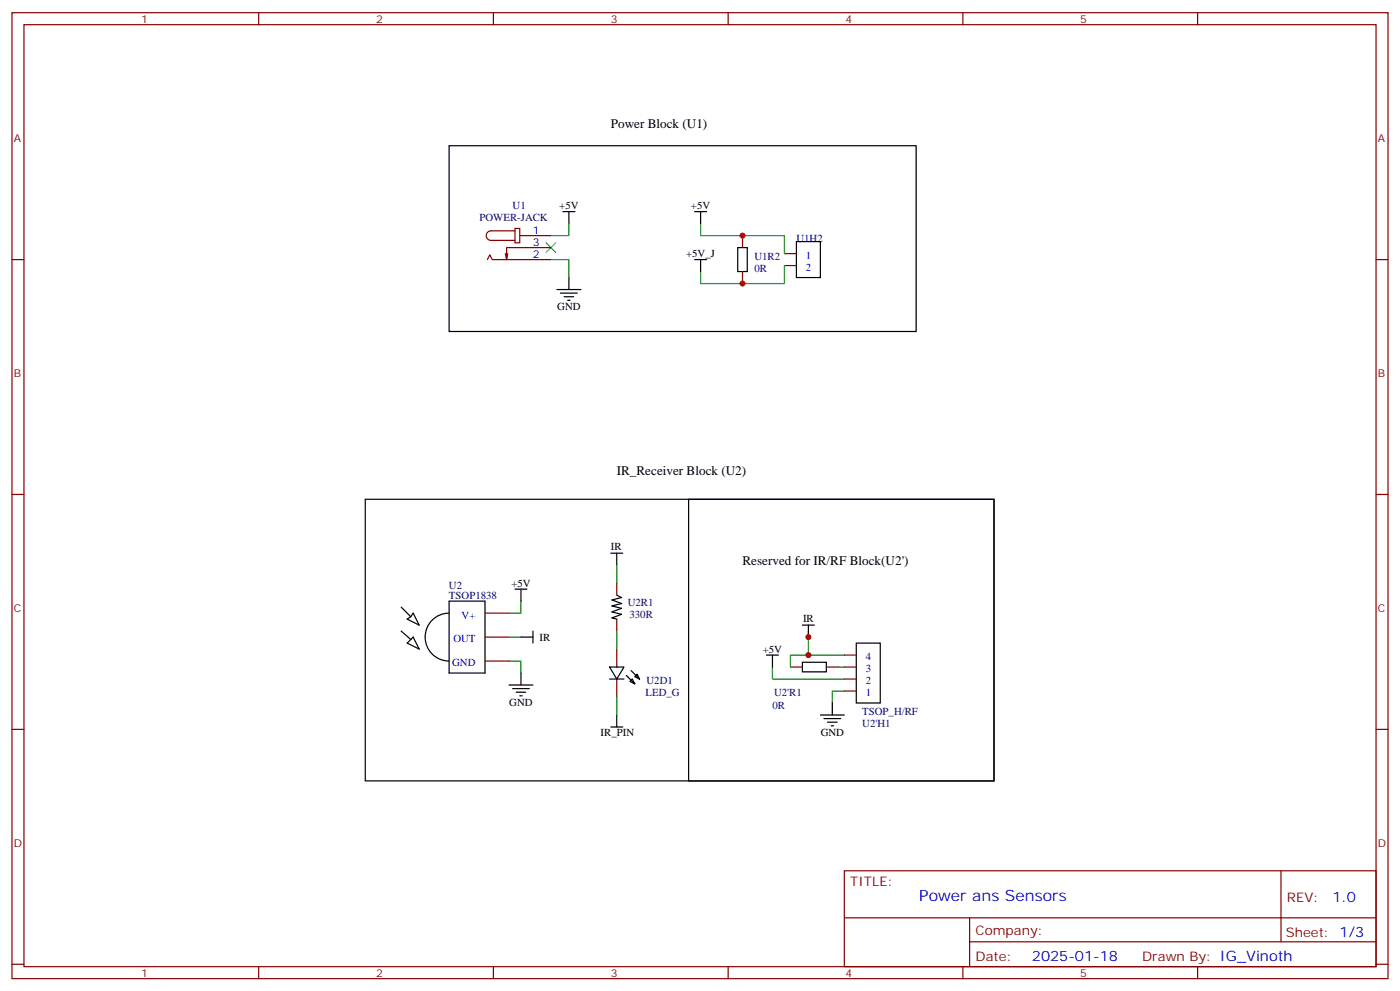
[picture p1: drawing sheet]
<svg xmlns="http://www.w3.org/2000/svg" width="412mm" height="292mm" viewBox="0 0 412 292" stroke-linecap="round" stroke-linejoin="round" font-family="sans-serif">
<g fill="none" stroke="#870000" stroke-width=".35">
<path d="M3.5 3.7h405.4v284.4h-405.4zM7.1 7.3h398.2v277.3h-398.2zM76.2 3.7v3.6M145.3 3.7v3.6M214.5 3.7v3.6M283.6 3.7v3.6M352.8 3.7v3.6M3.5 76.4h3.6M143.6 76.4l.7-1.4 .7 1.4h17.3M149.6 74.6l-.4 1.8M151.7 67.2h1.4v4.3h-1.4zM151.7 67.9h-7.1a1.41 1.41 0 0 0-1.4 1.5 1.41 1.41 0 0 0 1.4 1.4h7.1"/>
<path d="M153.1 69.4h9.2M162.3 72.9h-13.1v3.5l-.3-1.8M218.7 69.4v3.5M218.7 79.9v3.6M231.1 74.6h3.5M231.1 78.2h3.5M405.3 76.4h3.6M3.5 145.6h3.6M405.3 145.6h3.6M181.7 171.7v3.5M142.9 194.6h7M142.9 187.5h7"/>
<path d="M142.9 180.5h7M181.7 182.2v3.6M181.7 191.1v5.3M181.7 199.9v5.3M232.8 196.4h3.6M243.4 196.4h3.5M248.7 196.4h3.5M248.7 199.9h3.5M248.7 192.8h3.5M3.5 214.7h3.6M248.7 203.4h3.5M405.3 214.7h3.6"/>
<path d="M248.7 256.3h156.6v28.3h-156.6zM377.3 256.4v20.8M248.7 270.2h156.5M285.6 277.2h119.6M285.6 270.2v14.1M3.5 283.8h3.6M76.2 284.6v3.5M145.3 284.6v3.5M214.5 284.6v3.5M283.6 284.6v3.5M352.8 284.6v3.5M405.3 283.8h3.6"/>
</g>
<g fill="none" stroke="#000" stroke-width=".35">
<path d="M132.3 42.9h137.6v54.7h-137.6zM165.8 62.3h3.5M167.6 62.3v3.5M204.6 76.4h3.5M204.6 62.3h3.5M206.4 62.3v3.5M206.4 76.4v3.5M217.3 72.9h2.8v7h-2.8zM234.6 71.1h7.1v10.6h-7.1zM164 85.2h7.1M165.1 86.3h4.9M166.2 87.3h2.8"/>
<path d="M167.2 88.4h.7M167.6 81.7v3.5M107.6 147h185.2v82.9h-185.2zM202.8 147h90v82.9h-90zM118.2 178.7l2.8 2.8M132.3 177h10.6v21.1h-10.6zM151.7 173.4h3.5M153.5 173.4v3.6M179.9 162.8h3.5M181.7 175.2l1.4 .7-2.8 .7 2.8 1.1-2.8 .7 2.8 .7-2.8 1 2.8 .7-2.8 1.1 1.4 .3M181.7 162.8v3.6M118.2 185.8l2.8 2.4"/>
<path d="M121.7 187.5l1.8 3.6-3.6-1.8zM121.7 180.5l1.8 3.5-3.6-1.8 1.1-.7zM132.3 180.5a7.1 7.1 0 0 0-7.1 7 7.1 7.1 0 0 0 7.1 7.1M153.5 187.5h3.5M153.5 198.1v3.5M157 185.8v3.5M179.6 196.4h4.2l-2.1 3.5zM179.6 199.9h4.2M184.5 198.8l2.5 2.5M185.9 197.4l2.5 2.5M187.7 198.5l.7 1.4-1.4-.7zM225.8 192.8h3.5"/>
<path d="M227.5 192.8v3.6M236.4 194.9h7v2.9h-7zM236.4 184h3.5M238.1 184v3.5M252.2 189.3h7.1v17.6h-7.1zM149.9 201.6h7.1M151 202.7h4.9M152 203.8h2.9M153.1 204.8h.7M179.9 214h3.5M181.7 210.5v3.5M185.6 200.6l.7-.7 .7 1.4z"/>
<path d="M241.7 210.5h7M242.7 211.5h4.9M243.8 212.6h2.8M244.8 213.6h.7M245.2 206.9v3.6"/>
</g>
<g fill="none" stroke="#008700" stroke-width=".35">
<path d="M162.3 76.4h5.3v5.3M167.6 65.8v3.6h-5.3M206.4 65.8v3.6h24.7v5.2M231.1 78.2v5.3h-24.7v-3.6M153.5 177v3.5h-3.6M181.7 166.4v5.3M149.9 194.6h3.6v3.5M149.9 187.5h3.6M181.7 185.8v5.3M227.5 196.4v3.5h21.2M238.1 185.8v7h-5.3v3.6M238.1 192.8h10.6"/>
<path d="M246.9 196.4h1.8M181.7 205.2v5.3M248.7 203.4h-3.5v3.5"/>
</g>
<path d="M160.9 71.5l2.8 2.8M163.7 71.5l-2.8 2.8" fill="none" stroke="#3c3" stroke-width=".35"/>
<g fill="#c00">
<circle cx="218.7" cy="83.5" r=".88"/>
<circle cx="218.7" cy="69.4" r=".88"/>
<circle cx="238.1" cy="192.8" r=".88"/>
<circle cx="238.1" cy="187.5" r=".88"/>
</g>
<text font-size="4.6" fill="#00f" x="270.8" y="265.4">Power ans Sensors</text>
<g font-size="4.2" fill="#00f">
<text x="392.5" y="265.6">1.0</text>
<text x="304" y="283">2025-01-18</text>
</g>
<g font-size="3.9">
<text x="179.9" y="37.6">Power Block (U1)</text>
<text x="181.7" y="139.9">IR_Receiver Block (U2)</text>
<text x="218.7" y="166.4">Reserved for IR/RF Block(U2')</text>
</g>
<g font-size="3.9" fill="#800">
<text x="250.5" y="260.9">TITLE:</text>
<text x="379.1" y="265.6">REV:</text>
<text x="287.4" y="275.1">Company:</text>
<text x="378.7" y="275.7">Sheet: 1/3</text>
<text x="287.4" y="282.8">Date:</text>
<text x="336.4" y="282.9">Drawn By: IG_Vinoth</text>
</g>
<g font-size="3.2" fill="#800">
<text x="41.6" y="6.7">1</text>
<text x="110.8" y="6.7">2</text>
<text x="179.9" y="6.7">3</text>
<text x="249.1" y="6.7">4</text>
<text x="318.2" y="6.7">5</text>
<text x="4.1" y="41.8">A</text>
<text x="405.9" y="41.8">A</text>
<text x="4.1" y="111">B</text>
<text x="405.9" y="111">B</text>
<text x="4.1" y="180.1">C</text>
<text x="405.9" y="180.1">C</text>
<text x="4.1" y="249.3">D</text>
<text x="405.9" y="249.3">D</text>
<text x="41.6" y="287.5">1</text>
<text x="110.8" y="287.5">2</text>
<text x="179.9" y="287.5">3</text>
<text x="249.1" y="287.5">4</text>
<text x="318.2" y="287.5">5</text>
</g>
<g font-size="3.2" fill="#000080">
<text x="141.3" y="65.2">POWER-JACK</text>
<text x="151" y="61.6">U1</text>
<text x="234.6" y="71.1">U1H2</text>
<text x="222.2" y="76.4">U1R2</text>
<text x="222.2" y="79.9">0R</text>
<text x="132.3" y="173.3">U2</text>
<text x="132.3" y="176.4">TSOP1838</text>
<text x="184.9" y="178.5">U2R1</text>
<text x="185.4" y="182">330R</text>
<text x="190.4" y="201.4">U2D1</text>
<text x="190.2" y="204.9">LED_G</text>
<text x="227.5" y="208.7">0R</text>
<text x="228" y="204.9">U2'R1</text>
<text x="254" y="214">U2'H1</text>
<text x="254" y="210.5">TSOP_H/RF</text>
</g>
<g font-size="3.2">
<text x="164.7" y="61.7">+5V</text>
<text x="203.5" y="61.6">+5V</text>
<text x="202.1" y="75.7">+5V_J</text>
<text x="164.1" y="91.3">GND</text>
<text x="180" y="161.9">IR</text>
<text x="150.6" y="172.8">+5V</text>
<text x="236.5" y="183.2">IR</text>
<text x="158.9" y="188.6">IR</text>
<text x="224.7" y="192.2">+5V</text>
<text x="150" y="207.7">GND</text>
<text x="176.9" y="216.8">IR_PIN</text>
<text x="241.8" y="216.5">GND</text>
</g>
<g font-size="3.2" fill="#00f">
<text x="157" y="69">1</text>
<text x="157" y="76.1">2</text>
<text x="157" y="72.5">3</text>
<text x="237.4" y="76.2">1</text>
<text x="237.4" y="79.8">2</text>
<text x="136" y="182.1">V+</text>
<text x="133.5" y="189.1">OUT</text>
<text x="133.2" y="196.2">GND</text>
<text x="255.1" y="197.9">3</text>
<text x="255.1" y="194.4">4</text>
<text x="255.1" y="201.5">2</text>
<text x="255.1" y="205">1</text>
</g>
</svg>
